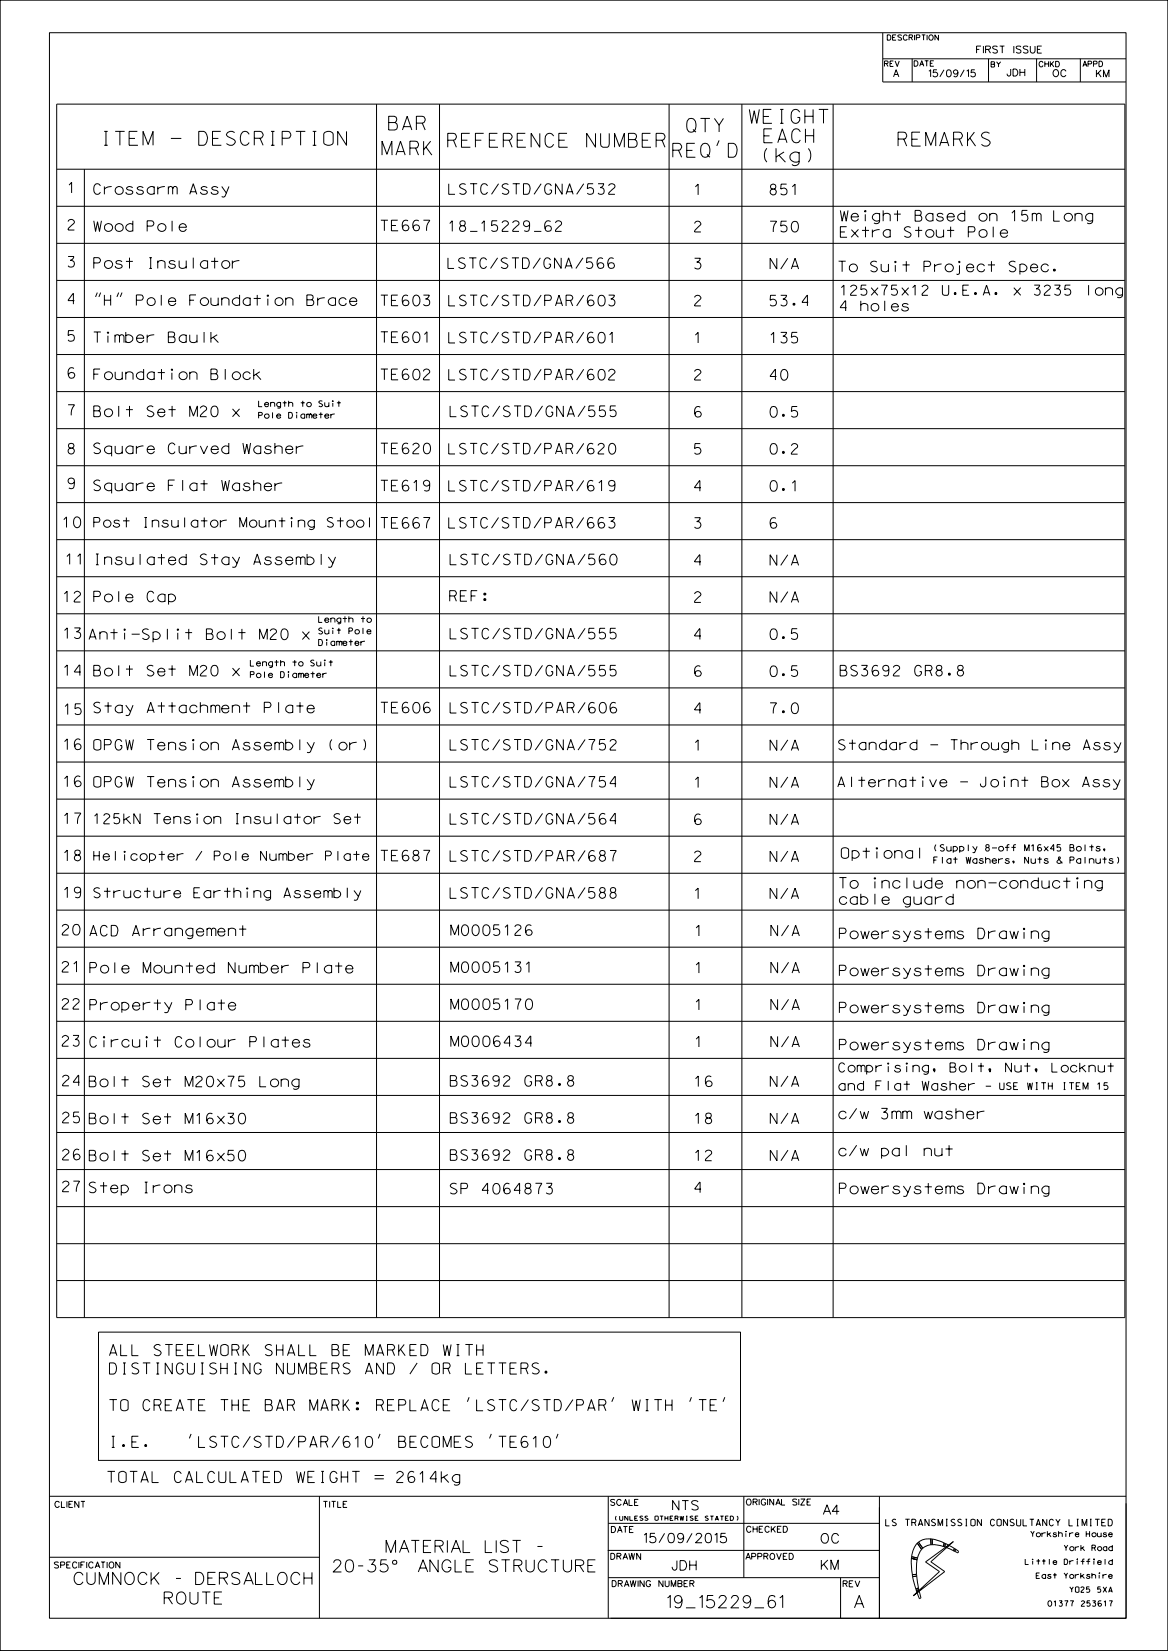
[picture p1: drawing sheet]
<svg xmlns="http://www.w3.org/2000/svg" width="210mm" height="297mm" viewBox="0 0 210 297" stroke-linecap="round" stroke-linejoin="round" font-family="sans-serif">
<g fill="none" stroke="#000" stroke-width=".18">
<path d="M0 0h210v296.9h-210zM8.9 5.9h193.6v285.2h-193.6zM10.2 18.7h192v218.3h-192zM67.7 18.7v218.3M79 18.7v218.3M120.3 18.7v218.3M133.4 18.7v218.3M149.8 18.7v218.3M158.7 10.6h43.8M158.7 5.9v8.8h43.8M164 10.6v4.1M177.7 10.6v4.1"/>
<path d="M186.4 10.6v4.1M194.2 10.6v4.1M10.2 30.4h192M10.2 37.1h192M15.2 30.4v206.6M129.3 25.3l-.4 .9M10.2 43.8h192M10.2 50.4h192M10.2 57.1h192M17.5 52.6l-.3 .8M18.1 52.6l-.3 .8M21.3 52.6l-.3 .8"/>
<path d="M21.9 52.6l-.3 .8M10.2 63.8h192M10.2 70.4h192M10.2 77.1h192M10.2 83.8h192M10.2 90.4h192M10.2 97.1h192M10.2 103.7h192M10.2 110.4h192M10.2 117.1h192M125.9 119.9l-.3-.1a.88 .88 0 0 0-.7 1.3l.3 .5h.6a.55 .55 0 0 0 .1-.8 .55 .55 0 0 0-.9 .1v.3M10.2 123.8h192"/>
<path d="M10.2 130.4h192M10.2 137.1h192M10.2 143.8h192M10.2 150.4h192M10.2 157.1h192M10.2 163.7h192M10.2 170.4h192M10.2 177.1h192M10.2 183.7h192M10.2 190.4h192M10.2 197.1h192M10.2 203.7h192"/>
<path d="M10.2 210.4h192M10.2 217.1h192M10.2 223.7h192M10.2 230.4h192M17.7 239.6h115.4v23.1h-115.4zM26 260l.3-.1 .1 .2-.3 .1zM26.1 260l.1 .1-.1-.1M34.4 257.9l-.4 .9M68.3 257.9l-.3 .9M84.3 251.4l-.3 .8M88.3 257.9l-.3 .9M100.3 257.9l-.3 .9"/>
<path d="M110.3 251.4l-.3 .8M124.3 251.4l-.3 .8M130.3 251.4l-.3 .8M8.9 269.2h193.6M57.4 269.1v22M109.4 278.9h48.7M109.4 274h48.7M109.4 269.2v21.9M133.7 269.2v14.6M158.1 269.2v21.9M164.9 277.6l-.5 .8-.5 1.6M164.9 277.6l.8 1.1"/>
<path d="M164.9 277.6h.1M165.2 277.4l-.3 .2M165.2 277.4l.7 1.1M165.7 278.7h.1M165.7 278.7l-.4 .7-.3 .9M165.9 278.5h.1M165.9 278.5l-.2 .2M167.3 276.9a2.73 2.73 0 0 0-2.1 .5M167.3 276.9h.3M167.3 276.8l.1 1.1M167.3 276.8h.1M167.4 277.9h.1"/>
<path d="M167.4 277.9l-.8 .2-.7 .4M167.4 277.9h.2M167.6 276.9l2.2 .7M167.6 276.9v1M167.6 277.9h.1M167.6 277.9l2 .3M169.6 278.2h.1M169.6 278.2l.3 .1M169.7 277.6h.1M169.8 277.6l.2 .1M169.8 277.6l-.2 .6M169.9 278.3h.1"/>
<path d="M170 277.7l.6 .3M170 277.7l-.1 .6M170 277.7h.1M171.4 279h.1M171.5 279l.2 .1M171.6 278.6h.1M171.6 278.5l.2 .2M171.6 278.5l-.2 .5M171.6 278.5l-1-.5-.4 .4 1.2 .6M171.7 279.1h-.1M171.7 279.1l.5 .3 .2-.3M171.8 278.7l.6 .4"/>
<path d="M171.8 278.7l-.1 .4M172.2 279.4h.1M172.4 279.1h.1M202.5 270.4v20.7h-92.7M8.9 280.1h48.5M109.4 283.8h48.7M151.1 283.8v7.3M163.9 280.3l1 .3M163.9 280.3l.1 3M163.9 280.3h.1M163.9 280v.3M163.9 280l1.1 .3"/>
<path d="M163.9 280h.1M164 283.3l.1 .3M164.1 283.6l.6 2.3M164.1 283.6h.1M164.7 285.9h.1M164.7 285.9v.2M164.8 286.1h.1M164.8 283.2l-.8 .1M164.8 283.2v.3M164.8 283.2h.1M164.8 283.5l.3 2.1M164.8 283.5l-.7 .1"/>
<path d="M164.8 283.5h.1M164.9 280.6l-.1 2.6M164.9 280.6h.1M165 280.3l-.1 .3M165 280.3h.1M165.1 285.6l.1 .4M165.1 285.6l-.4 .3M165.1 285.7h.1M165.2 285.9h.1M165.2 286v.1l-.3 .4-.2-.4M165.2 286l-.5 .1M165.3 287.6h.1"/>
<path d="M165.6 287.4l-.3-1.2-.4 .3 .4 1.1M165.6 287.4l-.3 .2M165.6 287.4h.1M166.4 281l5-3.7-4 3.6 2.5 1.8-5.7 4.4 4.7-4.4z"/>
</g>
<g fill="#000">
<path d="M109.3 278.9h.1v.1h-.1z" fill-rule="evenodd"/>
<path d="M169.5 278.1l.2 .1z" fill-rule="evenodd"/>
<path d="M171.4 278.9h.1v.1h-.1z" fill-rule="evenodd"/>
</g>
<g font-size="2.5">
<text x="69.9" y="23.4">BAR</text>
<text x="123.5" y="23.8">QTY</text>
<text x="134.7" y="22.2">WEIGHT</text>
<text x="18.2" y="26.1">ITEM - DESCRIPTION</text>
<text x="68.7" y="27.9">MARK</text>
<text x="80.5" y="26.5">REFERENCE NUMBER</text>
<text x="121" y="28.3">REQ'D</text>
<text x="137" y="29.2">(kg)</text>
<text x="137.3" y="25.7">EACH</text>
<text x="161.5" y="26.3">REMARKS</text>
</g>
<g font-size="2.2">
<text x="69.4" y="279.3">MATERIAL LIST -</text>
<text x="13.3" y="285.1">CUMNOCK - DERSALLOCH</text>
<text x="59.9" y="282.8">20-35° ANGLE STRUCTURE</text>
<text x="29.5" y="288.6">ROUTE</text>
<text x="120" y="289.2">19_15229_61</text>
<text x="153.6" y="289.2">A</text>
</g>
<g font-size="2">
<text x="19.7" y="243.9">ALL STEELWORK SHALL BE MARKED WITH</text>
<text x="19.7" y="247.2">DISTINGUISHING NUMBERS AND / OR LETTERS.</text>
<text x="19.7" y="253.8">TO CREATE THE BAR MARK: REPLACE 'LSTC/STD/PAR' WITH 'TE'</text>
<text x="19.7" y="260.4">I.E.</text>
<text x="28.9" y="260.4">'LSTC/STD/PAR/610' BECOMES 'TE610'</text>
<text x="19.3" y="266.7">TOTAL CALCULATED WEIGHT = 2614kg</text>
</g>
<g font-size="1.9">
<text x="12.2" y="34.7">1</text>
<text x="16.9" y="35">Crossarm Assy</text>
<text x="80.7" y="35">LSTC/STD/GNA/532</text>
<text x="124.9" y="35.1">1</text>
<text x="138.5" y="35.1">851</text>
<text x="12.2" y="41.4">2</text>
<text x="16.9" y="41.6">Wood Pole</text>
<text x="68.5" y="41.5">TE667</text>
<text x="80.7" y="41.6">18_15229_62</text>
<text x="124.9" y="41.7">2</text>
<text x="138.5" y="41.7">750</text>
<text x="151.1" y="39.8">Weight Based on 15m Long</text>
<text x="151.1" y="42.7">Extra Stout Pole</text>
<text x="12.2" y="48.1">3</text>
<text x="16.9" y="48.3">Post Insulator</text>
<text x="80.5" y="48.3">LSTC/STD/GNA/566</text>
<text x="124.9" y="48.4">3</text>
<text x="138.5" y="48.4">N/A</text>
<text x="150.8" y="48.9">To Suit Project Spec.</text>
<text x="12.2" y="54.7">4</text>
<text x="16.9" y="55">&quot;H&quot; Pole Foundation Brace</text>
<text x="68.5" y="55">TE603</text>
<text x="80.7" y="55">LSTC/STD/PAR/603</text>
<text x="124.9" y="55">2</text>
<text x="138.5" y="55">53.4</text>
<text x="12.2" y="61.4">5</text>
<text x="16.9" y="61.6">Timber Baulk</text>
<text x="68.5" y="61.6">TE601</text>
<text x="80.7" y="61.7">LSTC/STD/PAR/601</text>
<text x="124.9" y="61.7">1</text>
<text x="138.5" y="61.7">135</text>
<text x="12.2" y="68">6</text>
<text x="16.9" y="68.3">Foundation Block</text>
<text x="68.5" y="68.3">TE602</text>
<text x="80.7" y="68.3">LSTC/STD/PAR/602</text>
<text x="124.9" y="68.4">2</text>
<text x="138.5" y="68.4">40</text>
<text x="12.2" y="74.7">7</text>
<text x="16.9" y="75">Bolt Set M20 x</text>
<text x="80.9" y="75">LSTC/STD/GNA/555</text>
<text x="124.9" y="75">6</text>
<text x="138.5" y="75">0.5</text>
<text x="12.2" y="81.7">8</text>
<text x="16.9" y="81.6">Square Curved Washer</text>
<text x="68.5" y="81.6">TE620</text>
<text x="80.7" y="81.7">LSTC/STD/PAR/620</text>
<text x="124.9" y="81.7">5</text>
<text x="138.5" y="81.7">0.2</text>
<text x="12.2" y="87.9">9</text>
<text x="16.9" y="88.3">Square Flat Washer</text>
<text x="68.5" y="88.3">TE619</text>
<text x="80.7" y="88.3">LSTC/STD/PAR/619</text>
<text x="124.9" y="88.4">4</text>
<text x="138.5" y="88.4">0.1</text>
<text x="11.3" y="94.9">10</text>
<text x="68.5" y="95">TE667</text>
<text x="80.7" y="95">LSTC/STD/PAR/663</text>
<text x="124.9" y="95">3</text>
<text x="138.5" y="95">6</text>
<text x="11.9" y="101.5">11</text>
<text x="16.9" y="101.6">Insulated Stay Assembly</text>
<text x="80.9" y="101.6">LSTC/STD/GNA/560</text>
<text x="124.9" y="101.7">4</text>
<text x="138.5" y="101.7">N/A</text>
<text x="11.4" y="108.3">12</text>
<text x="16.9" y="108.3">Pole Cap</text>
<text x="80.9" y="108.2">REF:</text>
<text x="124.9" y="108.4">2</text>
<text x="138.5" y="108.4">N/A</text>
<text x="11.5" y="114.9">13</text>
<text x="16" y="115">Anti-Split Bolt M20 x</text>
<text x="80.9" y="114.9">LSTC/STD/GNA/555</text>
<text x="124.9" y="115">4</text>
<text x="138.5" y="115">0.5</text>
<text x="11.5" y="121.5">14</text>
<text x="16.9" y="121.6">Bolt Set M20 x</text>
<text x="80.9" y="121.6">LSTC/STD/GNA/555</text>
<text x="138.5" y="121.7">0.5</text>
<text x="151" y="121.6">BS3692 GR8.8</text>
<text x="11.5" y="128.5">15</text>
<text x="16.9" y="128.2">Stay Attachment Plate</text>
<text x="68.5" y="128.3">TE606</text>
<text x="80.9" y="128.3">LSTC/STD/PAR/606</text>
<text x="124.9" y="128.4">4</text>
<text x="138.5" y="128.4">7.0</text>
<text x="11.5" y="134.9">16</text>
<text x="16.9" y="134.9">OPGW Tension Assembly (or)</text>
<text x="80.9" y="134.9">LSTC/STD/GNA/752</text>
<text x="124.9" y="135">1</text>
<text x="138.5" y="135">N/A</text>
<text x="11.5" y="141.5">16</text>
<text x="16.9" y="141.6">OPGW Tension Assembly</text>
<text x="80.9" y="141.6">LSTC/STD/GNA/754</text>
<text x="124.9" y="141.7">1</text>
<text x="138.5" y="141.7">N/A</text>
<text x="11.5" y="148.2">17</text>
<text x="80.9" y="148.3">LSTC/STD/GNA/564</text>
<text x="124.9" y="148.3">6</text>
<text x="138.5" y="148.3">N/A</text>
<text x="11.5" y="154.8">18</text>
<text x="68.5" y="154.9">TE687</text>
<text x="80.9" y="154.9">LSTC/STD/PAR/687</text>
<text x="124.9" y="155">2</text>
<text x="138.5" y="155">N/A</text>
<text x="151.3" y="154.4">Optional</text>
<text x="11.5" y="161.5">19</text>
<text x="80.9" y="161.6">LSTC/STD/GNA/588</text>
<text x="124.9" y="161.7">1</text>
<text x="138.5" y="161.7">N/A</text>
<text x="150.9" y="159.8">To include non-conducting</text>
<text x="150.9" y="162.7">cable guard</text>
<text x="11.2" y="168.2">20</text>
<text x="16.2" y="168.4">ACD Arrangement</text>
<text x="81.1" y="168.3">M0005126</text>
<text x="125" y="168.4">1</text>
<text x="138.6" y="168.4">N/A</text>
<text x="150.9" y="168.9">Powersystems Drawing</text>
<text x="11.2" y="174.9">21</text>
<text x="16.2" y="175">Pole Mounted Number Plate</text>
<text x="81.1" y="174.9">M0005131</text>
<text x="125" y="175">1</text>
<text x="138.6" y="175">N/A</text>
<text x="150.9" y="175.5">Powersystems Drawing</text>
<text x="11.2" y="181.5">22</text>
<text x="16.2" y="181.7">Property Plate</text>
<text x="81.1" y="181.6">M0005170</text>
<text x="125" y="181.7">1</text>
<text x="138.6" y="181.7">N/A</text>
<text x="150.9" y="182.2">Powersystems Drawing</text>
<text x="11.2" y="188.2">23</text>
<text x="16.2" y="188.4">Circuit Colour Plates</text>
<text x="81.1" y="188.3">M0006434</text>
<text x="125" y="188.4">1</text>
<text x="138.6" y="188.4">N/A</text>
<text x="150.9" y="188.9">Powersystems Drawing</text>
<text x="11.3" y="195.3">24</text>
<text x="16.1" y="195.5">Bolt Set M20x75 Long</text>
<text x="81" y="195.4">BS3692 GR8.8</text>
<text x="124.9" y="195.5">16</text>
<text x="138.5" y="195.5">N/A</text>
<text x="11.3" y="202">25</text>
<text x="16.1" y="202.2">Bolt Set M16x30</text>
<text x="81" y="202.1">BS3692 GR8.8</text>
<text x="124.9" y="202.2">18</text>
<text x="138.5" y="202.2">N/A</text>
<text x="150.8" y="201.3">c/w 3mm washer</text>
<text x="11.3" y="208.7">26</text>
<text x="16.1" y="208.8">Bolt Set M16x50</text>
<text x="81" y="208.7">BS3692 GR8.8</text>
<text x="124.9" y="208.8">12</text>
<text x="138.5" y="208.8">N/A</text>
<text x="150.8" y="208">c/w pal nut</text>
<text x="11.3" y="214.4">27</text>
<text x="16.1" y="214.6">Step Irons</text>
<text x="81" y="214.8">SP 4064873</text>
<text x="124.9" y="214.6">4</text>
<text x="150.9" y="214.8">Powersystems Drawing</text>
</g>
<g font-size="1.8">
<text x="151.1" y="53.1">125x75x12 U.E.A. x 3235 long</text>
<text x="151.1" y="55.9">4 holes</text>
<text x="150.8" y="134.9">Standard - Through Line Assy</text>
<text x="150.7" y="141.6">Alternative - Joint Box Assy</text>
<text x="16.9" y="148.2">125kN Tension Insulator Set</text>
<text x="16.9" y="161.5">Structure Earthing Assembly</text>
</g>
<g font-size="1.7">
<text x="16.9" y="94.8">Post Insulator Mounting Stool</text>
<text x="16.9" y="154.8">Helicopter / Pole Number Plate</text>
<text x="150.8" y="196.1">and Flat Washer</text>
<text x="150.8" y="192.9">Comprising, Bolt, Nut, Locknut</text>
<text x="120.9" y="271.7">NTS</text>
<text x="148" y="272.5">A4</text>
<text x="115.8" y="277.5">15/09/2015</text>
<text x="147.6" y="277.6">OC</text>
<text x="120.9" y="282.4">JDH</text>
<text x="147.7" y="282.4">KM</text>
</g>
<g font-size="1.3">
<text x="175.6" y="9.5">FIRST ISSUE</text>
<text x="160.6" y="13.8">A</text>
<text x="167" y="13.8">15/09/15</text>
<text x="181.1" y="13.7">JDH</text>
<text x="189.3" y="13.8">OC</text>
<text x="197.1" y="13.8">KM</text>
</g>
<g font-size="1.2">
<text x="167.9" y="155.3">Flat Washers, Nuts &amp; Palnuts)</text>
<text x="167.9" y="153.1">(Supply 8-off M16x45 Bolts,</text>
<text x="177.2" y="196">- USE WITH ITEM 15</text>
<text x="159.2" y="274.5">LS TRANSMISSION CONSULTANCY LIMITED</text>
</g>
<g font-size="1.1">
<text x="46.5" y="75.3">Pole Diameter</text>
<text x="46.5" y="73.2">Length to Suit</text>
<text x="57.3" y="112">Length to</text>
<text x="45" y="119.8">Length to Suit</text>
<text x="57.3" y="116.1">Diameter</text>
<text x="57.3" y="114.1">Suit Pole</text>
<text x="45" y="121.9">Pole Diameter</text>
<text x="9.9" y="271.2">CLIENT</text>
<text x="58.2" y="271.2">TITLE</text>
<text x="109.8" y="270.8">SCALE</text>
<text x="109.9" y="275.7">DATE</text>
<text x="134.2" y="270.8">ORIGINAL SIZE</text>
<text x="134.2" y="275.7">CHECKED</text>
<text x="109.8" y="280.5">DRAWN</text>
<text x="134.1" y="280.5">APPROVED</text>
<text x="9.8" y="282.1">SPECIFICATION</text>
<text x="110.1" y="285.4">DRAWING NUMBER</text>
<text x="151.6" y="285.5">REV</text>
</g>
<g font-size="1">
<text x="159" y="11.9">REV</text>
<text x="159.5" y="7.2">DESCRIPTION</text>
<text x="164.4" y="11.9">DATE</text>
<text x="194.7" y="12">APPD</text>
<text x="178.2" y="12.1">BY</text>
<text x="186.8" y="12">CHKD</text>
<text x="184.3" y="281.5">Little Driffield</text>
<text x="185.3" y="276.5">Yorkshire House</text>
<text x="191.3" y="279">York Road</text>
<text x="186.3" y="284">East Yorkshire</text>
<text x="192.3" y="286.5">YO25 5XA</text>
<text x="188.4" y="289">01377 253617</text>
</g>
<text font-size=".8" x="110.5" y="273.5">(UNLESS OTHERWISE STATED)</text>
</svg>
